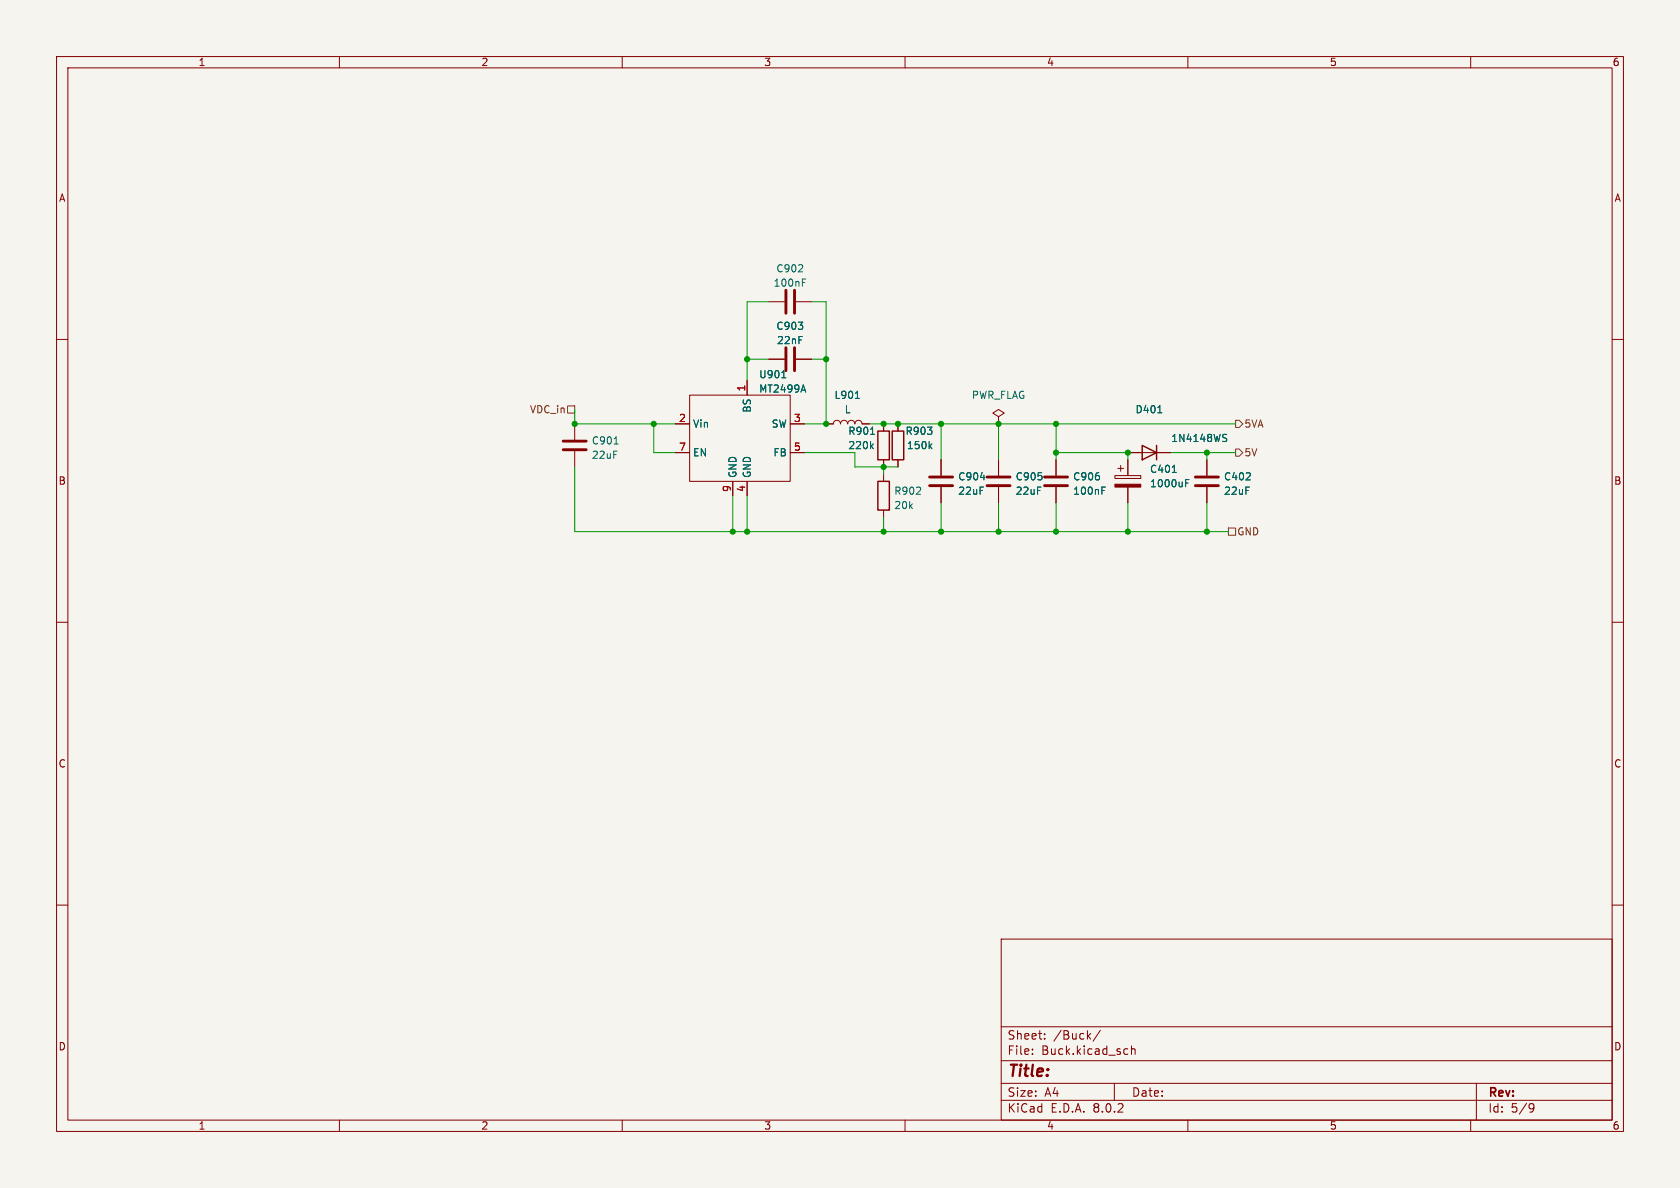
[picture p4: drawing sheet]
<svg xmlns="http://www.w3.org/2000/svg" width="297mm" height="210mm" viewBox="0 0 297 210" stroke-linecap="round" stroke-linejoin="round" font-family="sans-serif">
<path d="M0 0h297v210h-297z" fill="#f5f4ef" stroke="#f5f4ef" stroke-width=".18"/>
<g fill="none" stroke="#840000" stroke-width=".18">
<path d="M10 10h277v190h-277zM12 12h273v186h-273zM60 10v2M110 10v2M160 10v2M210 10v2M260 10v2M10 60h2M135.9 53.3h2.8M140.7 53.3h2.8M285 60h2M101.6 74.9v2.8"/>
<path d="M101.6 79.8v2.8M119.4 74.9h2.5M121.9 69.9h17.8v15.2h-17.8zM132.1 67.3v2.6M135.9 63.5h2.8M139.7 74.9h2.5M140.7 63.5h2.8M146 74.9h1.3a.64 .64 0 0 1 .7-.6 .64 .64 0 0 1 .6 .6 .64 .64 0 0 1 .6-.6 .64 .64 0 0 1 .7 .6 .64 .64 0 0 1 .6-.6 .64 .64 0 0 1 .6 .6 .64 .64 0 0 1 .7-.6 .64 .64 0 0 1 .6 .6h1.3M156.2 74.9v1.3M158.7 74.9v1.3M176.5 73.7l1-.7-1-.6-1 .6 1 .7v1.2M176.5 74.9h.1"/>
<path d="M119.4 80h2.5M129.5 85.1v2.5M132.1 85.1v2.5M139.7 80h2.5M156.2 81.3v1.3M156.2 83.8v1.3M156.2 90.2v1.2M158.7 81.3v1.3M166.4 81.3v2.8M166.4 86.1v2.8M176.5 81.3v2.8M176.5 86.1v2.8"/>
<path d="M186.7 81.3v2.8M186.7 86.1v2.8M197.1 84.1h4.6v.5h-4.6zM197.6 82.8h1M198.1 82.3v1M199.4 81.3v2.8M199.4 86.1v2.8M199.4 80h7.6M213.4 81.3v2.8M213.4 86.1v2.8M10 110h2M285 110h2"/>
<path d="M10 160h2M285 160h2M177 166h108v32h-108zM60 198v2M110 198v2M160 198v2M177 194.5h108M177 191.5h108M177 187.5h108M177 181.5h108M182.5 186.3v.1M182.5 185.5v.1"/>
<path d="M184.7 183.6v.1M184.7 182.8v.1M192.4 183.1l.4 .6M192.8 182.7l-.6 .6M194.5 182.1l-1.3 2M197 191.5v3M199 185.4l.4 .1M199.4 186.3l-.4 .1M200 185.5l.2-.1 .4 .1 .1 .9M200 184.9v1.5M210 198v2M260 198v2"/>
<path d="M261 191.5v6.5M270.6 195.1l.5 .1a.99 .99 0 0 1-.4 1.4h-.2M271.2 195.7l-.3 .3h-.3"/>
</g>
<g fill="none" stroke="#840000" stroke-width=".51">
<path d="M138.9 51.3v4.1M140.5 51.3v4.1M99.6 79.5h4M99.6 78h4M138.9 61.5v4M140.5 61.5v4M164.3 85.9h4.1M164.3 84.3h4.1M174.5 85.9h4.1M174.5 84.3h4.1M184.7 85.9h4M184.7 84.3h4"/>
<path d="M211.3 85.9h4.1M211.3 84.3h4.1"/>
</g>
<g fill="none" stroke="#006464" stroke-width=".18">
<path d="M141.8 49.9h.5M141.8 49.3h.7M108.6 78.5h.7M138.2 66.8h.7M142 68l.4 1.3M151.2 70.4h.7M153.9 76.8h.7M154 78.8l.4 .5M154.4 78.5l-.5 .5M164.4 78.8l.3 .5M164.7 78.5l-.4 .5M204.7 73h.7"/>
<path d="M216.4 76.8h.5M216.4 77.4l.3 .1 .2 .3-.3 .2h-.3M173.3 84.4h.8M194.8 86.7h.4M194.8 86.1h.6M207.2 83.5h.8M209.6 85.4h.4M209.6 84.8h.6"/>
</g>
<path d="M197.1 85.6h4.6v.5h-4.6z" fill="#840000" stroke="#840000" stroke-width=".18"/>
<path d="M155.2 76.2h2v5.1h-2zM157.7 76.2h2.1v5.1h-2.1zM201.9 78.7l2.6 1.3-2.6 1.3zM204.5 78.7v2.6M155.2 85.1h2v5.1h-2z" fill="none" stroke="#840000" stroke-width=".25"/>
<path d="M100.3 71.8h1.3v1.2h-1.3zM218.4 79.4h.7l.6 .6-.6 .6h-.7zM218.4 74.3h.7l.6 .6-.6 .7h-.7zM217.2 93.3h1.2v1.3h-1.2z" fill="none" stroke="#725600" stroke-width=".18"/>
<g fill="none" stroke="#009600" stroke-width=".18">
<path d="M135.9 53.3h-3.8v14M143.5 53.3h2.5v21.6h-3.8M101.6 72.4v2.5h17.8M115.6 74.9v5.1h3.8M132.1 63.5h3.8M143.5 63.5h2.5M153.7 74.9h64.7M166.4 74.9v6.4M176.5 74.9v6.4M186.7 74.9v6.4M101.6 82.6v11.4h115.6M129.5 87.6v6.4"/>
<path d="M132.1 87.6v6.4M142.2 80h8.9v2.6h7.6M156.2 82.6v1.2M156.2 91.4v2.6M166.4 88.9v5.1M176.5 88.9v5.1M186.7 80h12.7v1.3M186.7 88.9v5.1M199.4 88.9v5.1M207 80h11.4M213.4 80v1.3M213.4 88.9v5.1"/>
</g>
<g fill="#009600" stroke="#009600" stroke-width=".18">
<circle cx="176.5" cy="74.9" r=".46"/>
<circle cx="166.4" cy="74.9" r=".46"/>
<circle cx="186.7" cy="80" r=".46"/>
<circle cx="199.4" cy="80" r=".46"/>
<circle cx="166.4" cy="94" r=".46"/>
<circle cx="213.4" cy="94" r=".46"/>
<circle cx="199.4" cy="94" r=".46"/>
<circle cx="213.4" cy="80" r=".46"/>
<circle cx="186.7" cy="74.9" r=".46"/>
<circle cx="176.5" cy="94" r=".46"/>
<circle cx="186.7" cy="94" r=".46"/>
<circle cx="156.2" cy="82.6" r=".46"/>
<circle cx="156.2" cy="94" r=".46"/>
<circle cx="146" cy="63.5" r=".46"/>
<circle cx="146" cy="74.9" r=".46"/>
<circle cx="156.2" cy="74.9" r=".46"/>
<circle cx="158.7" cy="74.9" r=".46"/>
<circle cx="132.1" cy="94" r=".46"/>
<circle cx="101.6" cy="74.9" r=".46"/>
<circle cx="115.6" cy="74.9" r=".46"/>
<circle cx="129.5" cy="94" r=".46"/>
<circle cx="132.1" cy="63.5" r=".46"/>
</g>
<text font-size="2.8" fill="#840000" x="178" y="190.9">Title:</text>
<g font-size="2.1" fill="#840000">
<text x="178" y="184">Sheet:</text>
<text x="186.2" y="184">/Buck/</text>
<text x="178" y="186.7">File:</text>
<text x="184.1" y="186.7">Buck.kicad_sch</text>
<text x="178" y="196.9">KiCad</text>
<text x="178" y="194.1">Size:</text>
<text x="184.7" y="194.1">A4</text>
<text x="185.7" y="196.9">E.D.A.</text>
<text x="193.3" y="196.9">8.0.2</text>
<text x="200" y="194.1">Date:</text>
<text x="263" y="194.3">Rev:</text>
<text x="263" y="196.9">Id:</text>
<text x="267.1" y="196.9">5/9</text>
</g>
<g font-size="1.8" fill="#840000">
<text x="35" y="11.9">1</text>
<text x="85" y="11.9">2</text>
<text x="135" y="11.9">3</text>
<text x="185" y="11.9">4</text>
<text x="235" y="11.9">5</text>
<text x="285" y="11.9">6</text>
<text x="10.3" y="35.9">A</text>
<text x="285.3" y="35.9">A</text>
<text x="10.3" y="85.9">B</text>
<text x="285.3" y="85.9">B</text>
<text x="10.3" y="135.9">C</text>
<text x="285.3" y="135.9">C</text>
<text x="10.3" y="185.9">D</text>
<text x="285.3" y="185.9">D</text>
<text x="35" y="199.9">1</text>
<text x="85" y="199.9">2</text>
<text x="135" y="199.9">3</text>
<text x="185" y="199.9">4</text>
<text x="235" y="199.9">5</text>
<text x="285" y="199.9">6</text>
</g>
<g font-size="1.8" fill="#006464">
<text x="136.7" y="50.9">100nF</text>
<text x="137.1" y="48.3">C902</text>
<text x="137.1" y="58.5">C903</text>
<text x="137.3" y="61">22nF</text>
<text x="134.1" y="67.1">U901</text>
<text x="134.1" y="69.6">MT2499A</text>
<text x="147.4" y="70.7">L901</text>
<text x="171.7" y="70.7">PWR_FLAG</text>
<text x="122.4" y="75.8">Vin</text>
<text x="132.9" y="73" transform="rotate(-90 132.9 73)">BS</text>
<text x="136.3" y="75.8">SW</text>
<text x="149.2" y="73.3">L</text>
<text x="149.9" y="77.1">R901</text>
<text x="160" y="77.1">R903</text>
<text x="200.6" y="73.3">D401</text>
<text x="104.5" y="78.8">C901</text>
<text x="104.5" y="81.3">22uF</text>
<text x="122.4" y="80.9">EN</text>
<text x="136.6" y="80.9">FB</text>
<text x="149.9" y="79.6">220k</text>
<text x="160.2" y="79.6">150k</text>
<text x="203.2" y="83.8">C401</text>
<text x="207" y="78.3">1N4148WS</text>
<text x="130.4" y="84.6" transform="rotate(-90 130.4 84.6)">GND</text>
<text x="132.9" y="84.6" transform="rotate(-90 132.9 84.6)">GND</text>
<text x="158" y="87.7">R902</text>
<text x="169.3" y="85.1">C904</text>
<text x="169.3" y="87.7">22uF</text>
<text x="179.5" y="85.1">C905</text>
<text x="179.5" y="87.7">22uF</text>
<text x="189.6" y="85.1">C906</text>
<text x="189.6" y="87.7">100nF</text>
<text x="203.2" y="86.3">1000uF</text>
<text x="216.3" y="85.1">C402</text>
<text x="216.3" y="87.7">22uF</text>
<text x="158" y="90.2">20k</text>
</g>
<g font-size="1.8" fill="#a90000">
<text x="131.8" y="69.3" transform="rotate(-90 131.8 69.3)">1</text>
<text x="119.9" y="74.7">2</text>
<text x="140.3" y="74.7">3</text>
<text x="119.9" y="79.8">7</text>
<text x="140.3" y="79.8">5</text>
<text x="129.3" y="87.1" transform="rotate(-90 129.3 87.1)">9</text>
<text x="131.8" y="87.1" transform="rotate(-90 131.8 87.1)">4</text>
</g>
<g font-size="1.8" fill="#725600">
<text x="93.6" y="73.3">VDC_in</text>
<text x="219.9" y="75.8">5VA</text>
<text x="219.9" y="80.9">5V</text>
<text x="218.6" y="94.8">GND</text>
</g>
</svg>
